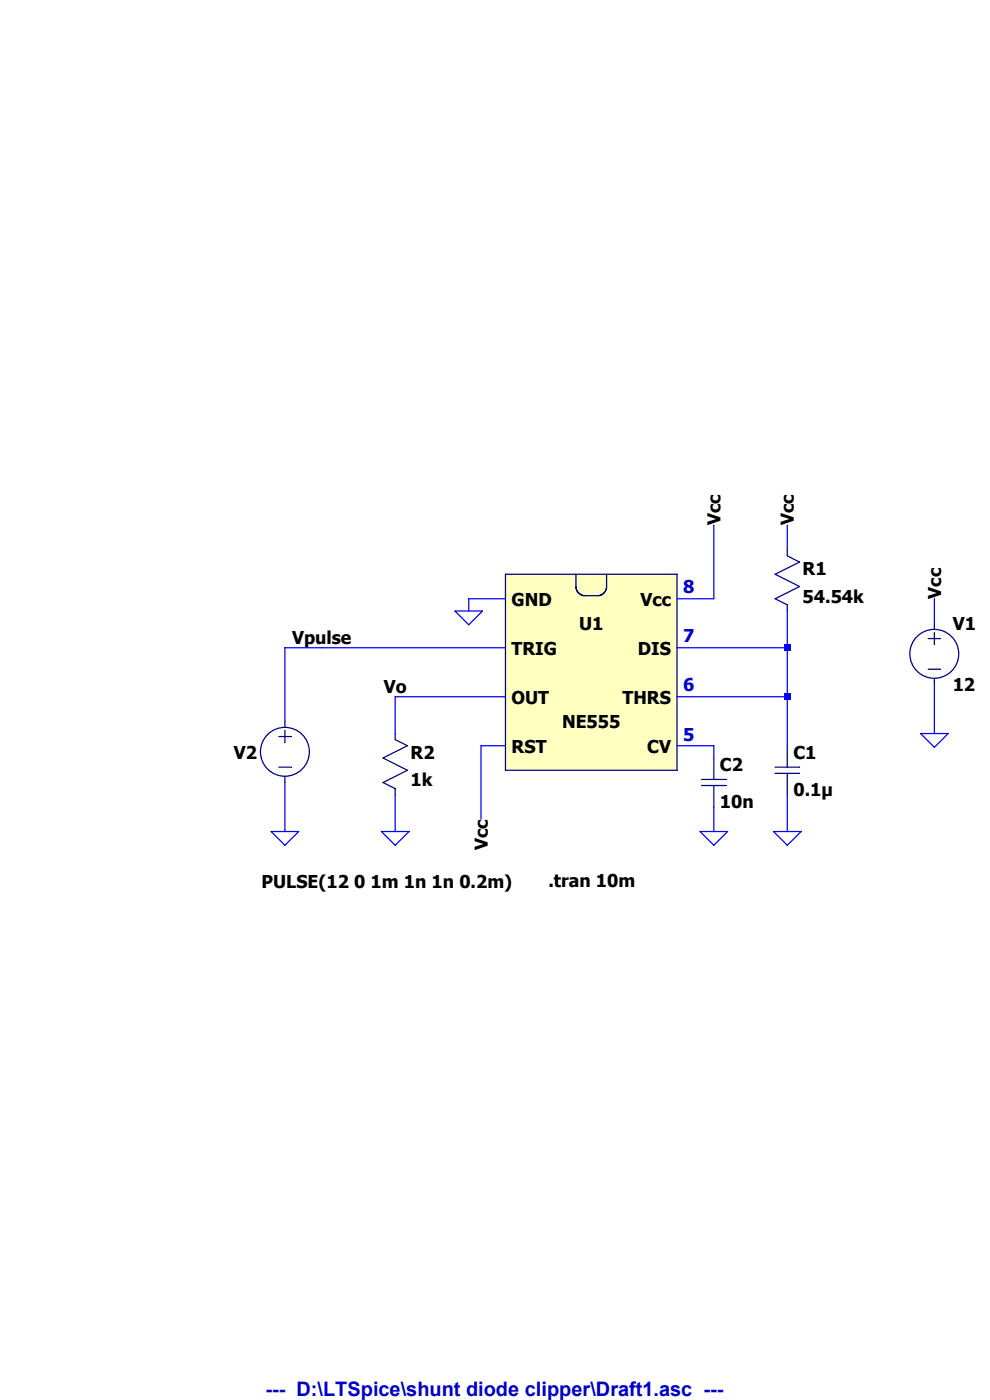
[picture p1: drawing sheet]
<svg xmlns="http://www.w3.org/2000/svg" width="210mm" height="297mm" viewBox="0 0 210 297" stroke-linecap="round" stroke-linejoin="round" font-family="sans-serif">
<path d="M107.3 122h36.5v41.6h-36.5z" fill="#ffffc0"/>
<path d="M107.3 122h36.5" fill="none" stroke="#00007e" stroke-width=".26"/>
<path d="M143.8 122v41.6" fill="none" stroke="#00007e" stroke-width=".26"/>
<path d="M107.3 163.6h36.5" fill="none" stroke="#00007e" stroke-width=".26"/>
<path d="M107.3 122v41.6" fill="none" stroke="#00007e" stroke-width=".26"/>
<path d="M122.3 122v2.6" fill="none" stroke="#00007e" stroke-width=".26"/>
<path d="M128.8 122v2.6" fill="none" stroke="#00007e" stroke-width=".26"/>
<path d="M124.3 126.5h2.6" fill="none" stroke="#00007e" stroke-width=".26"/>
<path d="M124.2 126.5h.1" fill="none" stroke="#00007e" stroke-width=".26"/>
<path d="M124.1 126.5h.1" fill="none" stroke="#00007e" stroke-width=".26"/>
<path d="M124 126.5h.1" fill="none" stroke="#00007e" stroke-width=".26"/>
<path d="M123.9 126.5h.1" fill="none" stroke="#00007e" stroke-width=".26"/>
<path d="M123.8 126.5h.1" fill="none" stroke="#00007e" stroke-width=".26"/>
<path d="M123.7 126.5h.1" fill="none" stroke="#00007e" stroke-width=".26"/>
<path d="M123.6 126.4l.1 .1" fill="none" stroke="#00007e" stroke-width=".26"/>
<path d="M123.5 126.4h.1" fill="none" stroke="#00007e" stroke-width=".26"/>
<path d="M123.4 126.3l.1 .1" fill="none" stroke="#00007e" stroke-width=".26"/>
<path d="M123.4 126.3h.1" fill="none" stroke="#00007e" stroke-width=".26"/>
<path d="M123.3 126.3h.1" fill="none" stroke="#00007e" stroke-width=".26"/>
<path d="M123.2 126.2l.1 .1" fill="none" stroke="#00007e" stroke-width=".26"/>
<path d="M123.1 126.2h.1" fill="none" stroke="#00007e" stroke-width=".26"/>
<path d="M123 126.1l.1 .1" fill="none" stroke="#00007e" stroke-width=".26"/>
<path d="M123 126v.1" fill="none" stroke="#00007e" stroke-width=".26"/>
<path d="M122.9 126h.1" fill="none" stroke="#00007e" stroke-width=".26"/>
<path d="M122.8 125.9l.1 .1" fill="none" stroke="#00007e" stroke-width=".26"/>
<path d="M122.8 125.8v.1" fill="none" stroke="#00007e" stroke-width=".26"/>
<path d="M122.7 125.8h.1" fill="none" stroke="#00007e" stroke-width=".26"/>
<path d="M122.7 125.7v.1" fill="none" stroke="#00007e" stroke-width=".26"/>
<path d="M122.6 125.6l.1 .1" fill="none" stroke="#00007e" stroke-width=".26"/>
<path d="M122.5 125.5l.1 .1" fill="none" stroke="#00007e" stroke-width=".26"/>
<path d="M122.5 125.4v.1" fill="none" stroke="#00007e" stroke-width=".26"/>
<path d="M122.5 125.3v.1" fill="none" stroke="#00007e" stroke-width=".26"/>
<path d="M122.4 125.2l.1 .1" fill="none" stroke="#00007e" stroke-width=".26"/>
<path d="M122.4 125.2h.1" fill="none" stroke="#00007e" stroke-width=".26"/>
<path d="M122.4 125.1v.1" fill="none" stroke="#00007e" stroke-width=".26"/>
<path d="M122.4 125v.1" fill="none" stroke="#00007e" stroke-width=".26"/>
<path d="M122.3 124.9l.1 .1" fill="none" stroke="#00007e" stroke-width=".26"/>
<path d="M122.3 124.8v.1" fill="none" stroke="#00007e" stroke-width=".26"/>
<path d="M122.3 124.7v.1" fill="none" stroke="#00007e" stroke-width=".26"/>
<path d="M122.3 124.6v.1" fill="none" stroke="#00007e" stroke-width=".26"/>
<path d="M128.8 124.6v.1" fill="none" stroke="#00007e" stroke-width=".26"/>
<path d="M128.8 124.7v.1" fill="none" stroke="#00007e" stroke-width=".26"/>
<path d="M128.8 124.8v.1" fill="none" stroke="#00007e" stroke-width=".26"/>
<path d="M128.8 124.9v.1" fill="none" stroke="#00007e" stroke-width=".26"/>
<path d="M128.8 125v.1" fill="none" stroke="#00007e" stroke-width=".26"/>
<path d="M128.8 125.1l-.1 .1" fill="none" stroke="#00007e" stroke-width=".26"/>
<path d="M128.7 125.2h.1" fill="none" stroke="#00007e" stroke-width=".26"/>
<path d="M128.7 125.2v.1" fill="none" stroke="#00007e" stroke-width=".26"/>
<path d="M128.7 125.3l-.1 .1" fill="none" stroke="#00007e" stroke-width=".26"/>
<path d="M128.6 125.4v.1" fill="none" stroke="#00007e" stroke-width=".26"/>
<path d="M128.6 125.5l-.1 .1" fill="none" stroke="#00007e" stroke-width=".26"/>
<path d="M128.5 125.6v.1" fill="none" stroke="#00007e" stroke-width=".26"/>
<path d="M128.5 125.7l-.1 .1" fill="none" stroke="#00007e" stroke-width=".26"/>
<path d="M128.4 125.8h.1" fill="none" stroke="#00007e" stroke-width=".26"/>
<path d="M128.4 125.8l-.1 .1" fill="none" stroke="#00007e" stroke-width=".26"/>
<path d="M128.3 125.9l-.1 .1" fill="none" stroke="#00007e" stroke-width=".26"/>
<path d="M128.2 126h.1" fill="none" stroke="#00007e" stroke-width=".26"/>
<path d="M128.2 126l-.1 .1" fill="none" stroke="#00007e" stroke-width=".26"/>
<path d="M128.1 126.1l-.1 .1" fill="none" stroke="#00007e" stroke-width=".26"/>
<path d="M128 126.2h.1" fill="none" stroke="#00007e" stroke-width=".26"/>
<path d="M128 126.2l-.1 .1" fill="none" stroke="#00007e" stroke-width=".26"/>
<path d="M127.9 126.3h-.1" fill="none" stroke="#00007e" stroke-width=".26"/>
<path d="M127.8 126.3h-.1" fill="none" stroke="#00007e" stroke-width=".26"/>
<path d="M127.7 126.3l-.1 .1" fill="none" stroke="#00007e" stroke-width=".26"/>
<path d="M127.6 126.4h-.1" fill="none" stroke="#00007e" stroke-width=".26"/>
<path d="M127.5 126.4l-.1 .1" fill="none" stroke="#00007e" stroke-width=".26"/>
<path d="M127.4 126.5h.1" fill="none" stroke="#00007e" stroke-width=".26"/>
<path d="M127.4 126.5h-.1" fill="none" stroke="#00007e" stroke-width=".26"/>
<path d="M127.2 126.5h.1" fill="none" stroke="#00007e" stroke-width=".26"/>
<path d="M127.2 126.5h-.1" fill="none" stroke="#00007e" stroke-width=".26"/>
<path d="M127 126.5h.1" fill="none" stroke="#00007e" stroke-width=".26"/>
<path d="M126.9 126.5h.1" fill="none" stroke="#00007e" stroke-width=".26"/>
<path d="M197.1 135.6h2.6" fill="none" stroke="#00007e" stroke-width=".26"/>
<path d="M197.1 142.2h2.6" fill="none" stroke="#00007e" stroke-width=".26"/>
<path d="M198.4 134.4v2.5" fill="none" stroke="#00007e" stroke-width=".26"/>
<path d="M198.4 144.1v1.3" fill="none" stroke="#00007e" stroke-width=".26"/>
<path d="M198.4 132.4v1.3" fill="none" stroke="#00007e" stroke-width=".26"/>
<g fill="none" stroke="#00007e" stroke-width=".26">
<path d="M167.2 128.5v1.3"/>
<circle cx="198.4" cy="138.9" r="5.2"/>
</g>
<path d="M164.6 127.2l2.6 1.3" fill="none" stroke="#00007e" stroke-width=".26"/>
<path d="M169.8 124.6l-5.2 2.6" fill="none" stroke="#00007e" stroke-width=".26"/>
<path d="M164.6 122l5.2 2.6" fill="none" stroke="#00007e" stroke-width=".26"/>
<path d="M169.8 119.4l-5.2 2.6" fill="none" stroke="#00007e" stroke-width=".26"/>
<path d="M167.2 116.8v1.3" fill="none" stroke="#00007e" stroke-width=".26"/>
<path d="M167.2 118.1l2.6 1.3" fill="none" stroke="#00007e" stroke-width=".26"/>
<path d="M167.2 164.3v4.5" fill="none" stroke="#00007e" stroke-width=".26"/>
<path d="M167.2 158.4v4.6" fill="none" stroke="#00007e" stroke-width=".26"/>
<path d="M164.6 163h5.2" fill="none" stroke="#00007e" stroke-width=".26"/>
<path d="M164.6 164.3h5.2" fill="none" stroke="#00007e" stroke-width=".26"/>
<path d="M151.6 166.9v4.5" fill="none" stroke="#00007e" stroke-width=".26"/>
<path d="M151.6 161v4.6" fill="none" stroke="#00007e" stroke-width=".26"/>
<path d="M149 165.6h5.2" fill="none" stroke="#00007e" stroke-width=".26"/>
<path d="M149 166.9h5.2" fill="none" stroke="#00007e" stroke-width=".26"/>
<path d="M83.9 167.5v1.3" fill="none" stroke="#00007e" stroke-width=".26"/>
<path d="M81.3 166.2l2.6 1.3" fill="none" stroke="#00007e" stroke-width=".26"/>
<path d="M86.5 163.6l-5.2 2.6" fill="none" stroke="#00007e" stroke-width=".26"/>
<path d="M81.3 161l5.2 2.6" fill="none" stroke="#00007e" stroke-width=".26"/>
<path d="M86.5 158.4l-5.2 2.6" fill="none" stroke="#00007e" stroke-width=".26"/>
<path d="M83.9 155.8v1.3" fill="none" stroke="#00007e" stroke-width=".26"/>
<path d="M83.9 157.1l2.6 1.3" fill="none" stroke="#00007e" stroke-width=".26"/>
<path d="M59.2 156.5h2.6" fill="none" stroke="#00007e" stroke-width=".26"/>
<path d="M59.2 163h2.6" fill="none" stroke="#00007e" stroke-width=".26"/>
<path d="M60.5 155.2v2.6" fill="none" stroke="#00007e" stroke-width=".26"/>
<path d="M60.5 164.9v1.3" fill="none" stroke="#00007e" stroke-width=".26"/>
<path d="M60.5 153.2v1.3" fill="none" stroke="#00007e" stroke-width=".26"/>
<circle cx="60.5" cy="159.7" r="5.2" fill="none" stroke="#00007e" stroke-width=".26"/>
<path d="M167.2 111.6v5.2M96.6 129.8h5.9l-3 2.9zM195.5 155.8h5.9l-3 2.9zM57.6 176.6h5.8l-2.9 3zM81 176.6h5.9l-3 3zM148.7 176.6h5.8l-2.9 3zM164.3 176.6h5.8l-2.9 3z" fill="none" stroke="#00f" stroke-width=".26"/>
<path d="M99.5 127.2h7.8" fill="none" stroke="#00f" stroke-width=".26"/>
<path d="M151.6 111.6v15.6" fill="none" stroke="#00f" stroke-width=".26"/>
<path d="M143.8 127.2h7.8" fill="none" stroke="#00f" stroke-width=".26"/>
<path d="M99.5 127.2v2.6" fill="none" stroke="#00f" stroke-width=".26"/>
<path d="M198.4 127.2v5.2" fill="none" stroke="#00f" stroke-width=".26"/>
<path d="M60.5 137.6h7.8" fill="none" stroke="#00f" stroke-width=".26"/>
<path d="M68.3 137.6h39" fill="none" stroke="#00f" stroke-width=".26"/>
<path d="M167.2 129.8v7.8" fill="none" stroke="#00f" stroke-width=".26"/>
<path d="M143.8 137.6h23.4" fill="none" stroke="#00f" stroke-width=".26"/>
<path d="M83.9 148h23.4" fill="none" stroke="#00f" stroke-width=".26"/>
<path d="M167.2 137.6v10.4" fill="none" stroke="#00f" stroke-width=".26"/>
<path d="M143.8 148h23.4" fill="none" stroke="#00f" stroke-width=".26"/>
<path d="M60.5 137.6v15.6" fill="none" stroke="#00f" stroke-width=".26"/>
<path d="M83.9 148v7.8" fill="none" stroke="#00f" stroke-width=".26"/>
<path d="M198.4 145.4v10.4" fill="none" stroke="#00f" stroke-width=".26"/>
<path d="M102.2 158.4h5.1" fill="none" stroke="#00f" stroke-width=".26"/>
<path d="M143.8 158.4h7.8" fill="none" stroke="#00f" stroke-width=".26"/>
<path d="M167.2 148v10.4" fill="none" stroke="#00f" stroke-width=".26"/>
<path d="M151.6 158.4v2.6" fill="none" stroke="#00f" stroke-width=".26"/>
<path d="M102.2 158.4v15.6" fill="none" stroke="#00f" stroke-width=".26"/>
<path d="M60.5 166.2v10.4" fill="none" stroke="#00f" stroke-width=".26"/>
<path d="M83.9 168.8v7.8" fill="none" stroke="#00f" stroke-width=".26"/>
<path d="M151.6 171.4v5.2" fill="none" stroke="#00f" stroke-width=".26"/>
<path d="M167.2 168.8v7.8" fill="none" stroke="#00f" stroke-width=".26"/>
<g fill="#00f">
<path d="M166.5 136.9h1.4v1.4h-1.4z"/>
<path d="M166.5 147.3h1.4v1.4h-1.4z"/>
</g>
<text font-size="4.2" fill="#0000c8" x="56.4" y="296.5">--- D:\LTSpice\shunt diode clipper\Draft1.asc ---</text>
<g font-size="3.8">
<text x="153" y="111.6" transform="rotate(-90 153 111.6)">Vcc</text>
<text x="168.6" y="111.6" transform="rotate(-90 168.6 111.6)">Vcc</text>
<text x="170.5" y="122.2">R1</text>
<text x="108.7" y="128.7">GND</text>
<text x="136" y="128.7">Vcc</text>
<text x="170.5" y="128">54.54k</text>
<text x="199.9" y="127.2" transform="rotate(-90 199.9 127.2)">Vcc</text>
<text x="62.1" y="136.8">Vpulse</text>
<text x="123" y="133.9">U1</text>
<text x="202.3" y="133.9">V1</text>
<text x="108.7" y="139.1">TRIG</text>
<text x="135.5" y="139.1">DIS</text>
<text x="81.5" y="147.2">Vo</text>
<text x="108.7" y="149.5">OUT</text>
<text x="132.2" y="149.5">THRS</text>
<text x="202.3" y="146.9">12</text>
<text x="119.4" y="154.7">NE555</text>
<text x="49.7" y="161.1">V2</text>
<text x="87.2" y="161.2">R2</text>
<text x="108.7" y="159.9">RST</text>
<text x="137.5" y="159.9">CV</text>
<text x="168.5" y="161.2">C1</text>
<text x="87.2" y="167.1">1k</text>
<text x="152.9" y="163.8">C2</text>
<text x="152.9" y="171.6">10n</text>
<text x="168.5" y="169">0.1µ</text>
<text x="103.6" y="180.6" transform="rotate(-90 103.6 180.6)">Vcc</text>
<text x="55.6" y="188.7">PULSE(12 0 1m 1n 1n 0.2m)</text>
<text x="116.5" y="188.5">.tran 10m</text>
</g>
<g font-size="3.8" fill="#0000c8">
<text x="145.1" y="126.1">8</text>
<text x="145.1" y="136.5">7</text>
<text x="145.1" y="146.9">6</text>
<text x="145.1" y="157.3">5</text>
</g>
</svg>
